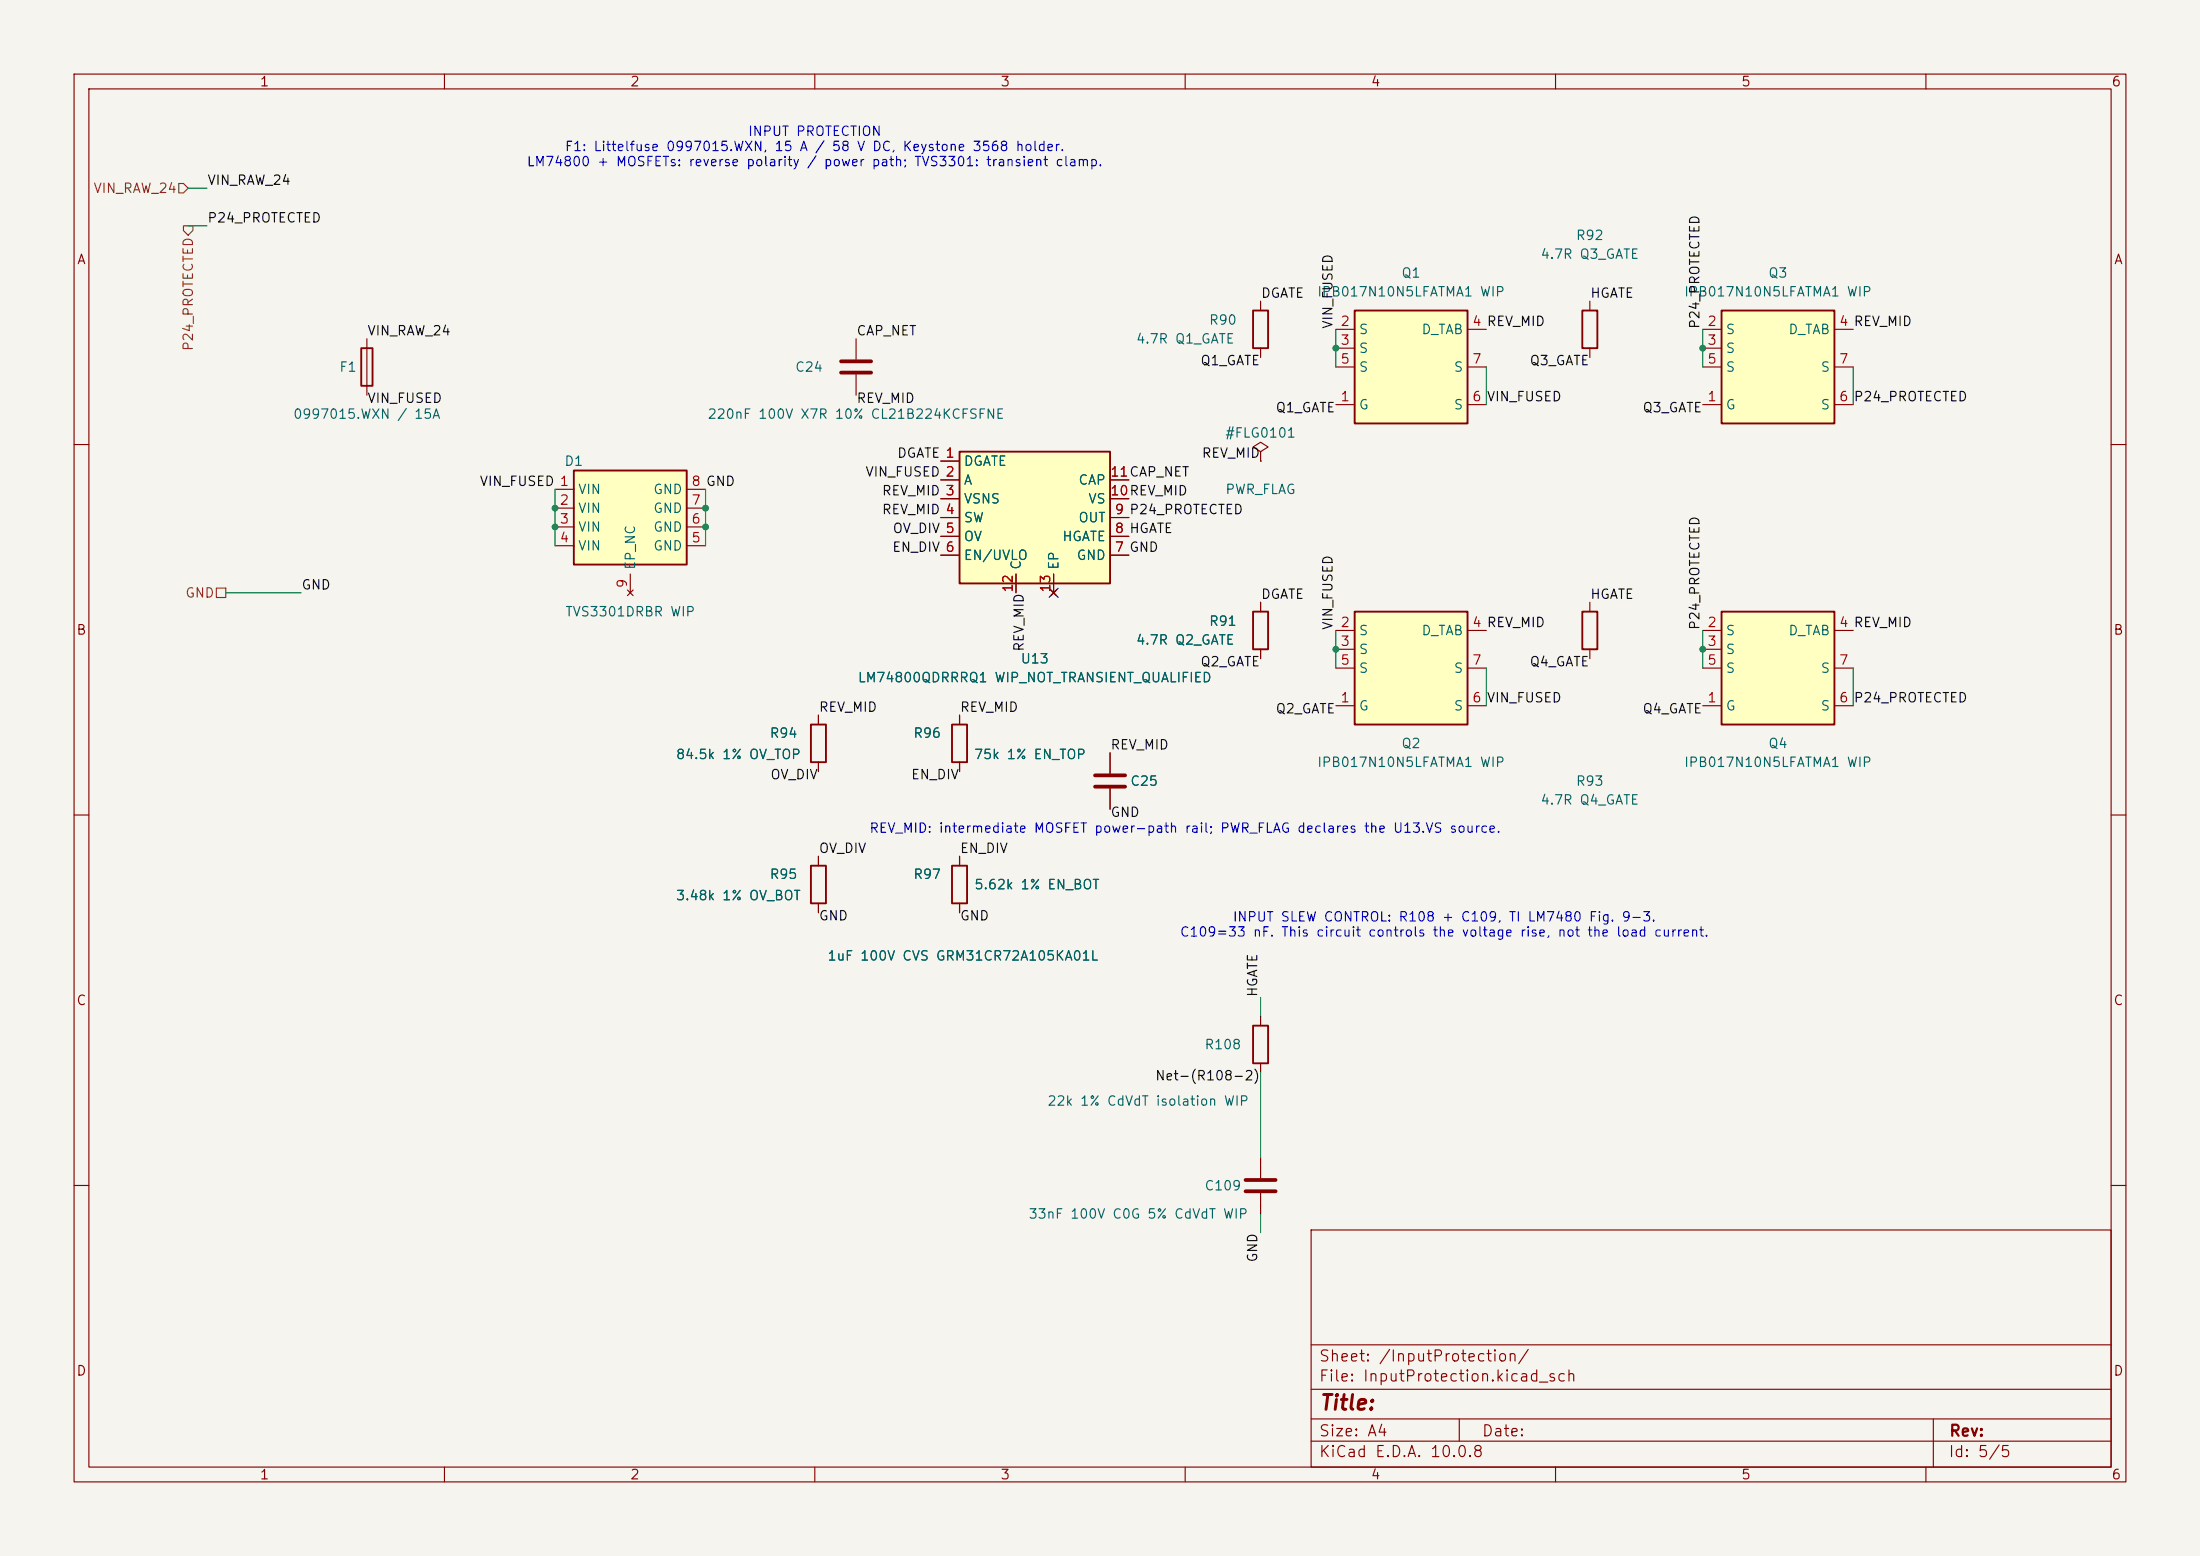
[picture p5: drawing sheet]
(kicad_sch
 (version 20260306)
 (generator "eeschema")
 (generator_version "10.0")
 (paper "A4")
 (lib_symbols
(symbol "Device:C"
   (pin_numbers (hide yes))
   (pin_names
    (offset 0.254)) (exclude_from_sim no) (in_bom yes) (on_board yes)
   (in_pos_files yes)
   (duplicate_pin_numbers_are_jumpers no)
   (property "Reference" "C" (at 0.635 2.54 0) (show_name no) (do_not_autoplace no) (effects (font (size 1.27 1.27)) (justify left)))
   (property "Value" "C" (at 0.635 -2.54 0) (show_name no) (do_not_autoplace no) (effects (font (size 1.27 1.27)) (justify left)))
   (property "Footprint" "" (at 0.9652 -3.81 0) (show_name no) (do_not_autoplace no) (hide yes) (effects (font (size 1.27 1.27))))
   (property "Datasheet" "" (at 0 0 0) (show_name no) (do_not_autoplace no) (hide yes) (effects (font (size 1.27 1.27))))
   (property "Description" "Unpolarized capacitor" (at 0 0 0) (show_name no) (do_not_autoplace no) (hide yes) (effects (font (size 1.27 1.27))))
   (symbol "C_0_1"
    (polyline (pts (xy -2.032 0.762) (xy 2.032 0.762)) (stroke (width 0.508) (type default)) (fill (type none)))
    (polyline (pts (xy -2.032 -0.762) (xy 2.032 -0.762)) (stroke (width 0.508) (type default)) (fill (type none))))
   (symbol "C_1_1"
    (pin passive line (at 0 3.81 270) (length 2.794) (name "" (effects (font (size 1.27 1.27)))) (number "1" (effects (font (size 1.27 1.27)))))
    (pin passive line (at 0 -3.81 90) (length 2.794) (name "" (effects (font (size 1.27 1.27)))) (number "2" (effects (font (size 1.27 1.27))))))
   (embedded_fonts no))
(symbol "Sirokko_Interface:C_Sirokko"
   (pin_numbers (hide yes))
   (pin_names
    (offset 0.254)) (exclude_from_sim no) (in_bom yes) (on_board yes)
   (in_pos_files yes)
   (duplicate_pin_numbers_are_jumpers no)
   (property "Reference" "C" (at 0.635 2.54 0) (show_name no) (do_not_autoplace no) (effects (font (size 1.27 1.27)) (justify left)))
   (property "Value" "C" (at 0.635 -2.54 0) (show_name no) (do_not_autoplace no) (effects (font (size 1.27 1.27)) (justify left)))
   (property "Footprint" "" (at 0.9652 -3.81 0) (show_name no) (do_not_autoplace no) (hide yes) (effects (font (size 1.27 1.27))))
   (property "Datasheet" "" (at 0 0 0) (show_name no) (do_not_autoplace no) (hide yes) (effects (font (size 1.27 1.27))))
   (property "Description" "Unpolarized capacitor" (at 0 0 0) (show_name no) (do_not_autoplace no) (hide yes) (effects (font (size 1.27 1.27))))
   (symbol "C_Sirokko_0_1"
    (polyline (pts (xy -2.032 0.762) (xy 2.032 0.762)) (stroke (width 0.508) (type default)) (fill (type none)))
    (polyline (pts (xy -2.032 -0.762) (xy 2.032 -0.762)) (stroke (width 0.508) (type default)) (fill (type none))))
   (symbol "C_Sirokko_1_1"
    (pin passive line (at 0 3.81 270) (length 2.794) (name "" (effects (font (size 1.27 1.27)))) (number "1" (effects (font (size 1.27 1.27)))))
    (pin passive line (at 0 -3.81 90) (length 2.794) (name "" (effects (font (size 1.27 1.27)))) (number "2" (effects (font (size 1.27 1.27))))))
   (embedded_fonts no))
(symbol "Sirokko_Interface:Fuse_Sirokko"
   (pin_numbers (hide yes))
   (pin_names
    (offset 0)) (exclude_from_sim no) (in_bom yes) (on_board yes)
   (in_pos_files yes)
   (duplicate_pin_numbers_are_jumpers no)
   (property "Reference" "F" (at 2.032 0 90) (show_name no) (do_not_autoplace no) (effects (font (size 1.27 1.27))))
   (property "Value" "Fuse" (at -1.905 0 90) (show_name no) (do_not_autoplace no) (effects (font (size 1.27 1.27))))
   (property "Footprint" "" (at -1.778 0 90) (show_name no) (do_not_autoplace no) (hide yes) (effects (font (size 1.27 1.27))))
   (property "Datasheet" "" (at 0 0 0) (show_name no) (do_not_autoplace no) (hide yes) (effects (font (size 1.27 1.27))))
   (property "Description" "Fuse" (at 0 0 0) (show_name no) (do_not_autoplace no) (hide yes) (effects (font (size 1.27 1.27))))
   (symbol "Fuse_Sirokko_0_1"
    (rectangle (start -0.762 -2.54) (end 0.762 2.54) (stroke (width 0.254) (type default)) (fill (type none)))
    (polyline (pts (xy 0 2.54) (xy 0 -2.54)) (stroke (width 0) (type default)) (fill (type none))))
   (symbol "Fuse_Sirokko_1_1"
    (pin passive line (at 0 3.81 270) (length 1.27) (name "" (effects (font (size 1.27 1.27)))) (number "1" (effects (font (size 1.27 1.27)))))
    (pin passive line (at 0 -3.81 90) (length 1.27) (name "" (effects (font (size 1.27 1.27)))) (number "2" (effects (font (size 1.27 1.27))))))
   (embedded_fonts no))
(symbol "Device:R"
   (pin_numbers (hide yes))
   (pin_names
    (offset 0)) (exclude_from_sim no) (in_bom yes) (on_board yes)
   (in_pos_files yes)
   (duplicate_pin_numbers_are_jumpers no)
   (property "Reference" "R" (at 2.032 0 90) (show_name no) (do_not_autoplace no) (effects (font (size 1.27 1.27))))
   (property "Value" "R" (at 0 0 90) (show_name no) (do_not_autoplace no) (effects (font (size 1.27 1.27))))
   (property "Footprint" "" (at -1.778 0 90) (show_name no) (do_not_autoplace no) (hide yes) (effects (font (size 1.27 1.27))))
   (property "Datasheet" "" (at 0 0 0) (show_name no) (do_not_autoplace no) (hide yes) (effects (font (size 1.27 1.27))))
   (property "Description" "Resistor" (at 0 0 0) (show_name no) (do_not_autoplace no) (hide yes) (effects (font (size 1.27 1.27))))
   (symbol "R_0_1"
    (rectangle (start -1.016 -2.54) (end 1.016 2.54) (stroke (width 0.254) (type default)) (fill (type none))))
   (symbol "R_1_1"
    (pin passive line (at 0 3.81 270) (length 1.27) (name "" (effects (font (size 1.27 1.27)))) (number "1" (effects (font (size 1.27 1.27)))))
    (pin passive line (at 0 -3.81 90) (length 1.27) (name "" (effects (font (size 1.27 1.27)))) (number "2" (effects (font (size 1.27 1.27))))))
   (embedded_fonts no))
(symbol "IPB017N10N5LF_TO263_7" (exclude_from_sim no) (in_bom yes) (on_board yes)
   (in_pos_files yes)
   (duplicate_pin_numbers_are_jumpers no)
   (property "Reference" "Q" (at 0 -1.27 0) (show_name no) (do_not_autoplace no) (effects (font (size 1.27 1.27))))
   (property "Value" "IPB017N10N5LF_TO263_7" (at 0 1.27 0) (show_name no) (do_not_autoplace no) (effects (font (size 1.27 1.27))))
   (property "Footprint" "Package_TO_SOT_SMD:TO-263-7_TabPin4" (at 0 0 0) (show_name no) (do_not_autoplace no) (hide yes) (effects (font (size 1.27 1.27))))
   (property "Datasheet" "https://static.chipdip.ru/lib/078/DOC037078859.pdf" (at 0 0 0) (show_name no) (do_not_autoplace no) (hide yes) (effects (font (size 1.27 1.27))))
   (property "Description" "" (at 0 0 0) (show_name no) (do_not_autoplace no) (hide yes) (effects (font (size 1.27 1.27))))
   (symbol "IPB017N10N5LF_TO263_7_0_1"
    (rectangle (start -7.62 -7.62) (end 7.62 7.62) (stroke (width 0.254) (type default)) (fill (type background))))
   (symbol "IPB017N10N5LF_TO263_7_1_1"
    (pin input line (at -10.16 -5.08 0) (length 2.54) (name "G" (effects (font (size 1.27 1.27)))) (number "1" (effects (font (size 1.27 1.27)))))
    (pin passive line (at -10.16 5.08 0) (length 2.54) (name "S" (effects (font (size 1.27 1.27)))) (number "2" (effects (font (size 1.27 1.27)))))
    (pin passive line (at -10.16 2.54 0) (length 2.54) (name "S" (effects (font (size 1.27 1.27)))) (number "3" (effects (font (size 1.27 1.27)))))
    (pin passive line (at 10.16 5.08 180) (length 2.54) (name "D_TAB" (effects (font (size 1.27 1.27)))) (number "4" (effects (font (size 1.27 1.27)))))
    (pin passive line (at -10.16 0 0) (length 2.54) (name "S" (effects (font (size 1.27 1.27)))) (number "5" (effects (font (size 1.27 1.27)))))
    (pin passive line (at 10.16 -5.08 180) (length 2.54) (name "S" (effects (font (size 1.27 1.27)))) (number "6" (effects (font (size 1.27 1.27)))))
    (pin passive line (at 10.16 0 180) (length 2.54) (name "S" (effects (font (size 1.27 1.27)))) (number "7" (effects (font (size 1.27 1.27))))))
   (embedded_fonts no))
(symbol "LM74800QDRRRQ1_DRR" (exclude_from_sim no) (in_bom yes) (on_board yes)
   (in_pos_files yes)
   (duplicate_pin_numbers_are_jumpers no)
   (property "Reference" "U" (at 0 -1.27 0) (show_name no) (do_not_autoplace no) (effects (font (size 1.27 1.27))))
   (property "Value" "LM74800QDRRRQ1_DRR" (at 0 1.27 0) (show_name no) (do_not_autoplace no) (effects (font (size 1.27 1.27))))
   (property "Footprint" "Package_SON:WSON-12-1EP_3x3mm_P0.5mm_EP1.5x2.5mm" (at 0 0 0) (show_name no) (do_not_autoplace no) (hide yes) (effects (font (size 1.27 1.27))))
   (property "Datasheet" "https://www.ti.com/lit/ds/symlink/lm7480-q1.pdf" (at 0 0 0) (show_name no) (do_not_autoplace no) (hide yes) (effects (font (size 1.27 1.27))))
   (property "Description" "" (at 0 0 0) (show_name no) (do_not_autoplace no) (hide yes) (effects (font (size 1.27 1.27))))
   (symbol "LM74800QDRRRQ1_DRR_0_1"
    (rectangle (start -10.16 -8.89) (end 10.16 8.89) (stroke (width 0.254) (type default)) (fill (type background))))
   (symbol "LM74800QDRRRQ1_DRR_1_1"
    (pin output line (at -12.7 7.62 0) (length 2.54) (name "DGATE" (effects (font (size 1.27 1.27)))) (number "1" (effects (font (size 1.27 1.27)))))
    (pin passive line (at -12.7 5.08 0) (length 2.54) (name "A" (effects (font (size 1.27 1.27)))) (number "2" (effects (font (size 1.27 1.27)))))
    (pin input line (at -12.7 2.54 0) (length 2.54) (name "VSNS" (effects (font (size 1.27 1.27)))) (number "3" (effects (font (size 1.27 1.27)))))
    (pin passive line (at -12.7 0 0) (length 2.54) (name "SW" (effects (font (size 1.27 1.27)))) (number "4" (effects (font (size 1.27 1.27)))))
    (pin input line (at -12.7 -2.54 0) (length 2.54) (name "OV" (effects (font (size 1.27 1.27)))) (number "5" (effects (font (size 1.27 1.27)))))
    (pin input line (at -12.7 -5.08 0) (length 2.54) (name "EN/UVLO" (effects (font (size 1.27 1.27)))) (number "6" (effects (font (size 1.27 1.27)))))
    (pin power_in line (at 12.7 -5.08 180) (length 2.54) (name "GND" (effects (font (size 1.27 1.27)))) (number "7" (effects (font (size 1.27 1.27)))))
    (pin output line (at 12.7 -2.54 180) (length 2.54) (name "HGATE" (effects (font (size 1.27 1.27)))) (number "8" (effects (font (size 1.27 1.27)))))
    (pin passive line (at 12.7 0 180) (length 2.54) (name "OUT" (effects (font (size 1.27 1.27)))) (number "9" (effects (font (size 1.27 1.27)))))
    (pin power_in line (at 12.7 2.54 180) (length 2.54) (name "VS" (effects (font (size 1.27 1.27)))) (number "10" (effects (font (size 1.27 1.27)))))
    (pin power_out line (at 12.7 5.08 180) (length 2.54) (name "CAP" (effects (font (size 1.27 1.27)))) (number "11" (effects (font (size 1.27 1.27)))))
    (pin passive line (at -2.54 -10.16 90) (length 2.54) (name "C" (effects (font (size 1.27 1.27)))) (number "12" (effects (font (size 1.27 1.27)))))
    (pin no_connect line (at 2.54 -10.16 90) (length 2.54) (name "EP" (effects (font (size 1.27 1.27)))) (number "13" (effects (font (size 1.27 1.27))))))
   (embedded_fonts no))
(symbol "TVS3301DRBR" (exclude_from_sim no) (in_bom yes) (on_board yes)
   (in_pos_files yes)
   (duplicate_pin_numbers_are_jumpers no)
   (property "Reference" "D" (at 0 -1.27 0) (show_name no) (do_not_autoplace no) (effects (font (size 1.27 1.27))))
   (property "Value" "TVS3301DRBR" (at 0 1.27 0) (show_name no) (do_not_autoplace no) (effects (font (size 1.27 1.27))))
   (property "Footprint" "Package_SON:VSON-8-1EP_3x3mm_P0.65mm_EP1.65x2.4mm" (at 0 0 0) (show_name no) (do_not_autoplace no) (hide yes) (effects (font (size 1.27 1.27))))
   (property "Datasheet" "https://www.ti.com/lit/ds/symlink/tvs3301.pdf" (at 0 0 0) (show_name no) (do_not_autoplace no) (hide yes) (effects (font (size 1.27 1.27))))
   (property "Description" "" (at 0 0 0) (show_name no) (do_not_autoplace no) (hide yes) (effects (font (size 1.27 1.27))))
   (symbol "TVS3301DRBR_0_1"
    (rectangle (start -7.62 -6.35) (end 7.62 6.35) (stroke (width 0.254) (type default)) (fill (type background))))
   (symbol "TVS3301DRBR_1_1"
    (pin passive line (at -10.16 3.81 0) (length 2.54) (name "VIN" (effects (font (size 1.27 1.27)))) (number "1" (effects (font (size 1.27 1.27)))))
    (pin passive line (at -10.16 1.27 0) (length 2.54) (name "VIN" (effects (font (size 1.27 1.27)))) (number "2" (effects (font (size 1.27 1.27)))))
    (pin passive line (at -10.16 -1.27 0) (length 2.54) (name "VIN" (effects (font (size 1.27 1.27)))) (number "3" (effects (font (size 1.27 1.27)))))
    (pin passive line (at -10.16 -3.81 0) (length 2.54) (name "VIN" (effects (font (size 1.27 1.27)))) (number "4" (effects (font (size 1.27 1.27)))))
    (pin passive line (at 10.16 -3.81 180) (length 2.54) (name "GND" (effects (font (size 1.27 1.27)))) (number "5" (effects (font (size 1.27 1.27)))))
    (pin passive line (at 10.16 -1.27 180) (length 2.54) (name "GND" (effects (font (size 1.27 1.27)))) (number "6" (effects (font (size 1.27 1.27)))))
    (pin passive line (at 10.16 1.27 180) (length 2.54) (name "GND" (effects (font (size 1.27 1.27)))) (number "7" (effects (font (size 1.27 1.27)))))
    (pin passive line (at 10.16 3.81 180) (length 2.54) (name "GND" (effects (font (size 1.27 1.27)))) (number "8" (effects (font (size 1.27 1.27)))))
    (pin no_connect line (at 0 -10.16 90) (length 2.54) (name "EP_NC" (effects (font (size 1.27 1.27)))) (number "9" (effects (font (size 1.27 1.27))))))
   (embedded_fonts no))
(symbol "power:PWR_FLAG"
   (power global)
   (pin_numbers (hide yes))
   (pin_names
    (offset 0) (hide yes)) (exclude_from_sim no) (in_bom yes) (on_board yes)
   (in_pos_files yes)
   (duplicate_pin_numbers_are_jumpers no)
   (property "Reference" "#FLG" (at 0 1.905 0) (show_name no) (do_not_autoplace no) (hide yes) (effects (font (size 1.27 1.27))))
   (property "Value" "PWR_FLAG" (at 0 3.81 0) (show_name no) (do_not_autoplace no) (effects (font (size 1.27 1.27))))
   (property "Footprint" "" (at 0 0 0) (show_name no) (do_not_autoplace no) (hide yes) (effects (font (size 1.27 1.27))))
   (property "Datasheet" "" (at 0 0 0) (show_name no) (do_not_autoplace no) (hide yes) (effects (font (size 1.27 1.27))))
   (property "Description" "Special symbol for telling ERC where power comes from" (at 0 0 0) (show_name no) (do_not_autoplace no) (hide yes) (effects (font (size 1.27 1.27))))
   (symbol "PWR_FLAG_0_0"
    (pin power_out line (at 0 0 90) (length 0) (name "" (effects (font (size 1.27 1.27)))) (number "1" (effects (font (size 1.27 1.27))))))
   (symbol "PWR_FLAG_0_1"
    (polyline (pts (xy 0 0) (xy 0 1.27) (xy -1.016 1.905) (xy 0 2.54) (xy 1.016 1.905) (xy 0 1.27)) (stroke (width 0) (type default)) (fill (type none))))
   (embedded_fonts no)))
 (text "REV_MID: intermediate MOSFET power-path rail; PWR_FLAG declares the U13.VS source."
  (exclude_from_sim no)
  (at 160 112 0)
  (effects (font (size 1.27 1.27))))
 (text "INPUT SLEW CONTROL: R108 + C109, TI LM7480 Fig. 9-3.\nC109=33 nF. This circuit controls the voltage rise, not the load current."
 (at 195 125 0)
 (effects
  (font (size 1.27 1.27))))
 (text "INPUT PROTECTION\nF1: Littelfuse 0997015.WXN, 15 A / 58 V DC, Keystone 3568 holder.\nLM74800 + MOSFETs: reverse polarity / power path; TVS3301: transient clamp."
 (at 110 20 0)
 (effects
  (font (size 1.27 1.27))))
 (junction
  (at 180.34 46.99)
  (diameter 0)
  (color 0 0 0 0))
 (junction
  (at 95.25 68.58)
  (diameter 0)
  (color 0 0 0 0))
 (junction
  (at 74.93 68.58)
  (diameter 0)
  (color 0 0 0 0))
 (junction
  (at 180.34 87.63)
  (diameter 0)
  (color 0 0 0 0))
 (junction
  (at 74.93 71.12)
  (diameter 0)
  (color 0 0 0 0))
 (junction
  (at 229.87 87.63)
  (diameter 0)
  (color 0 0 0 0))
 (junction
  (at 229.87 46.99)
  (diameter 0)
  (color 0 0 0 0))
 (junction
  (at 95.25 71.12)
  (diameter 0)
  (color 0 0 0 0))
 (no_connect
  (at 142.24 80.01))
 (wire
  (pts (xy 180.34 85.09) (xy 180.34 87.63))
  (stroke (width 0) (type default)))
 (wire
  (pts (xy 25.4 25.4) (xy 27.94 25.4))
  (stroke (width 0) (type default)))
 (wire
  (pts (xy 250.19 90.17) (xy 250.19 95.25))
  (stroke (width 0) (type default)))
 (wire
  (pts (xy 95.25 66.04) (xy 95.25 68.58))
  (stroke (width 0) (type default)))
 (wire
  (pts (xy 229.87 85.09) (xy 229.87 87.63))
  (stroke (width 0) (type default)))
 (wire
  (pts (xy 229.87 87.63) (xy 229.87 90.17))
  (stroke (width 0) (type default)))
 (wire
  (pts (xy 200.66 90.17) (xy 200.66 95.25))
  (stroke (width 0) (type default)))
 (wire
  (pts (xy 200.66 49.53) (xy 200.66 54.61))
  (stroke (width 0) (type default)))
 (wire
  (pts (xy 74.93 66.04) (xy 74.93 68.58))
  (stroke (width 0) (type default)))
 (wire
  (pts (xy 95.25 68.58) (xy 95.25 71.12))
  (stroke (width 0) (type default)))
 (wire
  (pts (xy 180.34 87.63) (xy 180.34 90.17))
  (stroke (width 0) (type default)))
 (wire
  (pts (xy 74.93 68.58) (xy 74.93 71.12))
  (stroke (width 0) (type default)))
 (wire
  (pts (xy 250.19 49.53) (xy 250.19 54.61))
  (stroke (width 0) (type default)))
 (wire
  (pts (xy 95.25 71.12) (xy 95.25 73.66))
  (stroke (width 0) (type default)))
 (wire
  (pts (xy 30.48 80.01) (xy 40.64 80.01))
  (stroke (width 0) (type default)))
 (wire
  (pts (xy 180.34 46.99) (xy 180.34 49.53))
  (stroke (width 0) (type default)))
 (wire
  (pts (xy 180.34 44.45) (xy 180.34 46.99))
  (stroke (width 0) (type default)))
 (wire
  (pts (xy 25.4 30.48) (xy 27.94 30.48))
  (stroke (width 0) (type default)))
 (wire
  (pts (xy 229.87 46.99) (xy 229.87 49.53))
  (stroke (width 0) (type default)))
 (wire
  (pts (xy 74.93 71.12) (xy 74.93 73.66))
  (stroke (width 0) (type default)))
 (wire
  (pts (xy 229.87 44.45) (xy 229.87 46.99))
  (stroke (width 0) (type default)))
 (wire
 (pts
  (xy 170.18 137.16) (xy 170.18 134.62))
 (stroke
  (width 0)
  (type default)))
 (wire
 (pts
  (xy 170.18 144.78) (xy 170.18 156.21))
 (stroke
  (width 0)
  (type default)))
 (wire
 (pts
  (xy 170.18 163.83) (xy 170.18 166.37))
 (stroke
  (width 0)
  (type default)))
 (label "P24_PROTECTED"
  (at 152.4 69.85 0)
  (effects (font (size 1.27 1.27)) (justify left bottom)))
 (label "GND"
  (at 40.64 80.01 0)
  (effects (font (size 1.27 1.27)) (justify left bottom)))
 (label "CAP_NET"
  (at 152.4 64.77 0)
  (effects (font (size 1.27 1.27)) (justify left bottom)))
 (label "P24_PROTECTED"
  (at 27.94 30.48 0)
  (effects (font (size 1.27 1.27)) (justify left bottom)))
 (label "REV_MID"
  (at 137.16 80.01 90)
  (effects (font (size 1.27 1.27)) (justify right top)))
 (label "Q2_GATE"
  (at 170.18 88.9 0)
  (effects (font (size 1.27 1.27)) (justify right top)))
 (label "OV_DIV"
  (at 110.49 104.14 0)
  (effects (font (size 1.27 1.27)) (justify right top)))
 (label "HGATE"
  (at 214.63 81.28 0)
  (effects (font (size 1.27 1.27)) (justify left bottom)))
 (label "VIN_FUSED"
  (at 49.53 53.34 0)
  (effects (font (size 1.27 1.27)) (justify left top)))
 (label "EN_DIV"
  (at 129.54 104.14 0)
  (effects (font (size 1.27 1.27)) (justify right top)))
 (label "DGATE"
  (at 127 62.23 0)
  (effects (font (size 1.27 1.27)) (justify right bottom)))
 (label "Q1_GATE"
  (at 170.18 48.26 0)
  (effects (font (size 1.27 1.27)) (justify right top)))
 (label "REV_MID"
  (at 170.18 62.23 0)
  (effects (font (size 1.27 1.27)) (justify right bottom)))
 (label "EN_DIV"
  (at 129.54 115.57 0)
  (effects (font (size 1.27 1.27)) (justify left bottom)))
 (label "REV_MID"
  (at 110.49 96.52 0)
  (effects (font (size 1.27 1.27)) (justify left bottom)))
 (label "P24_PROTECTED"
  (at 250.19 54.61 0)
  (effects (font (size 1.27 1.27)) (justify left bottom)))
 (label "GND"
  (at 152.4 74.93 0)
  (effects (font (size 1.27 1.27)) (justify left bottom)))
 (label "Q3_GATE"
  (at 214.63 48.26 0)
  (effects (font (size 1.27 1.27)) (justify right top)))
 (label "P24_PROTECTED"
  (at 229.87 85.09 90)
  (effects (font (size 1.27 1.27)) (justify left bottom)))
 (label "GND"
  (at 149.86 109.22 0)
  (effects (font (size 1.27 1.27)) (justify left top)))
 (label "VIN_FUSED"
  (at 127 64.77 0)
  (effects (font (size 1.27 1.27)) (justify right bottom)))
 (label "CAP_NET"
  (at 115.57 45.72 0)
  (effects (font (size 1.27 1.27)) (justify left bottom)))
 (label "GND"
  (at 110.49 123.19 0)
  (effects (font (size 1.27 1.27)) (justify left top)))
 (label "REV_MID"
  (at 250.19 44.45 0)
  (effects (font (size 1.27 1.27)) (justify left bottom)))
 (label "GND"
  (at 95.25 66.04 0)
  (effects (font (size 1.27 1.27)) (justify left bottom)))
 (label "REV_MID"
  (at 115.57 53.34 0)
  (effects (font (size 1.27 1.27)) (justify left top)))
 (label "DGATE"
  (at 170.18 81.28 0)
  (effects (font (size 1.27 1.27)) (justify left bottom)))
 (label "REV_MID"
  (at 127 67.31 0)
  (effects (font (size 1.27 1.27)) (justify right bottom)))
 (label "GND"
  (at 129.54 123.19 0)
  (effects (font (size 1.27 1.27)) (justify left top)))
 (label "VIN_FUSED"
  (at 180.34 85.09 90)
  (effects (font (size 1.27 1.27)) (justify left bottom)))
 (label "OV_DIV"
  (at 110.49 115.57 0)
  (effects (font (size 1.27 1.27)) (justify left bottom)))
 (label "VIN_FUSED"
  (at 180.34 44.45 90)
  (effects (font (size 1.27 1.27)) (justify left bottom)))
 (label "P24_PROTECTED"
  (at 250.19 95.25 0)
  (effects (font (size 1.27 1.27)) (justify left bottom)))
 (label "DGATE"
  (at 170.18 40.64 0)
  (effects (font (size 1.27 1.27)) (justify left bottom)))
 (label "REV_MID"
  (at 127 69.85 0)
  (effects (font (size 1.27 1.27)) (justify right bottom)))
 (label "REV_MID"
  (at 129.54 96.52 0)
  (effects (font (size 1.27 1.27)) (justify left bottom)))
 (label "Q1_GATE"
  (at 180.34 54.61 0)
  (effects (font (size 1.27 1.27)) (justify right top)))
 (label "Q4_GATE"
  (at 214.63 88.9 0)
  (effects (font (size 1.27 1.27)) (justify right top)))
 (label "REV_MID"
  (at 152.4 67.31 0)
  (effects (font (size 1.27 1.27)) (justify left bottom)))
 (label "P24_PROTECTED"
  (at 229.87 44.45 90)
  (effects (font (size 1.27 1.27)) (justify left bottom)))
 (label "REV_MID"
  (at 200.66 44.45 0)
  (effects (font (size 1.27 1.27)) (justify left bottom)))
 (label "Q3_GATE"
  (at 229.87 54.61 0)
  (effects (font (size 1.27 1.27)) (justify right top)))
 (label "REV_MID"
  (at 200.66 85.09 0)
  (effects (font (size 1.27 1.27)) (justify left bottom)))
 (label "REV_MID"
  (at 149.86 101.6 0)
  (effects (font (size 1.27 1.27)) (justify left bottom)))
 (label "VIN_FUSED"
  (at 200.66 54.61 0)
  (effects (font (size 1.27 1.27)) (justify left bottom)))
 (label "HGATE"
  (at 152.4 72.39 0)
  (effects (font (size 1.27 1.27)) (justify left bottom)))
 (label "Q4_GATE"
  (at 229.87 95.25 0)
  (effects (font (size 1.27 1.27)) (justify right top)))
 (label "OV_DIV"
  (at 127 72.39 0)
  (effects (font (size 1.27 1.27)) (justify right bottom)))
 (label "VIN_RAW_24"
  (at 49.53 45.72 0)
  (effects (font (size 1.27 1.27)) (justify left bottom)))
 (label "VIN_FUSED"
  (at 200.66 95.25 0)
  (effects (font (size 1.27 1.27)) (justify left bottom)))
 (label "EN_DIV"
  (at 127 74.93 0)
  (effects (font (size 1.27 1.27)) (justify right bottom)))
 (label "VIN_RAW_24"
  (at 27.94 25.4 0)
  (effects (font (size 1.27 1.27)) (justify left bottom)))
 (label "REV_MID"
  (at 250.19 85.09 0)
  (effects (font (size 1.27 1.27)) (justify left bottom)))
 (label "HGATE"
  (at 214.63 40.64 0)
  (effects (font (size 1.27 1.27)) (justify left bottom)))
 (label "VIN_FUSED"
  (at 74.93 66.04 0)
  (effects (font (size 1.27 1.27)) (justify right bottom)))
 (label "Q2_GATE"
  (at 180.34 95.25 0)
  (effects (font (size 1.27 1.27)) (justify right top)))
 (label "HGATE"
  (at 170.18 134.62 90)
  (effects (font (size 1.27 1.27)) (justify left bottom)))
 (label "Net-(R108-2)"
  (at 170.18 144.78 0)
  (effects (font (size 1.27 1.27)) (justify right top)))
 (label "GND"
  (at 170.18 166.37 270)
  (effects (font (size 1.27 1.27)) (justify right bottom)))
 (hierarchical_label "GND"
  (shape passive)
  (at 30.48 80.01 180)
  (effects (font (size 1.27 1.27)) (justify right)))
 (hierarchical_label "P24_PROTECTED"
  (shape output)
  (at 25.4 30.48 90)
  (effects (font (size 1.27 1.27)) (justify right)))
 (hierarchical_label "VIN_RAW_24"
  (shape input)
  (at 25.4 25.4 180)
  (effects (font (size 1.27 1.27)) (justify right)))
 (symbol
  (lib_name "TVS3301DRBR")
  (lib_id "Sirokko_Input_Protection:TVS3301DRBR")
  (at 85.09 69.85 0)
  (unit 1)
  (body_style 1)
  (exclude_from_sim no)
  (in_bom yes)
  (on_board yes)
  (in_pos_files yes)
  (dnp no)
  (property "Reference" "D1" (at 77.47 62.23 0) (show_name no) (do_not_autoplace no) (effects (font (size 1.27 1.27))))
  (property "Value" "TVS3301DRBR" (at 85.09 82.55 0) (show_name no) (do_not_autoplace no) (effects (font (size 1.27 1.27))))
  (property "Footprint" "Package_SON:VSON-8-1EP_3x3mm_P0.65mm_EP1.65x2.4mm" (at 85.09 69.85 0) (hide yes) (show_name no) (do_not_autoplace no) (effects (font (size 1.27 1.27))))
  (property "Datasheet" "" (at 85.09 69.85 0) (hide yes) (show_name no) (do_not_autoplace no) (effects (font (size 1.27 1.27))))
  (property "Description" "" (at 85.09 69.85 0) (show_name no) (do_not_autoplace no) (effects (font (size 1.27 1.27))))
  (property "MPN" "TVS3301DRBR" (at 85.09 69.85 0) (hide yes) (show_name no) (do_not_autoplace no) (effects (font (size 1.27 1.27))))
  (pin "1")
  (pin "2")
  (pin "3")
  (pin "4")
  (pin "5")
  (pin "6")
  (pin "7")
  (pin "8")
  (pin "9"))
 (symbol
  (lib_id "Device:R")
  (at 110.49 119.38 0)
  (unit 1)
  (body_style 1)
  (exclude_from_sim no)
  (in_bom yes)
  (on_board yes)
  (in_pos_files yes)
  (dnp no)
  (property "Reference" "R95" (at 105.79 117.98 0) (show_name no) (do_not_autoplace no) (effects (font (size 1.27 1.27))))
  (property "Value" "3.48k 1% OV_BOT" (at 99.69 120.86 0) (show_name no) (do_not_autoplace no) (effects (font (size 1.27 1.27))))
  (property "Footprint" "Resistor_SMD:R_0805_2012Metric" (at 110.49 119.38 0) (hide yes) (show_name no) (do_not_autoplace no) (effects (font (size 1.27 1.27))))
  (property "Datasheet" "" (at 110.49 119.38 0) (hide yes) (show_name no) (do_not_autoplace no) (effects (font (size 1.27 1.27))))
  (property "Description" "" (at 110.49 119.38 0) (show_name no) (do_not_autoplace no) (effects (font (size 1.27 1.27))))
  (property "MPN" "RC0805FR-073K48L" (at 110.49 119.38 0) (hide yes) (show_name no) (do_not_autoplace no) (effects (font (size 1.27 1.27))))
  (pin "1")
  (pin "2"))
 (symbol
  (lib_name "LM74800QDRRRQ1_DRR")
  (lib_id "Sirokko_Input_Protection:LM74800QDRRRQ1_DRR")
  (at 139.7 69.85 0)
  (unit 1)
  (body_style 1)
  (exclude_from_sim no)
  (in_bom yes)
  (on_board yes)
  (in_pos_files yes)
  (dnp no)
  (property "Reference" "U13" (at 139.7 88.9 0) (show_name no) (do_not_autoplace no) (effects (font (size 1.27 1.27))))
  (property "Value" "LM74800QDRRRQ1" (at 139.7 91.44 0) (show_name no) (do_not_autoplace no) (effects (font (size 1.27 1.27))))
  (property "Footprint" "Package_SON:WSON-12-1EP_3x3mm_P0.5mm_EP1.5x2.5mm" (at 139.7 69.85 0) (hide yes) (show_name no) (do_not_autoplace no) (effects (font (size 1.27 1.27))))
  (property "Datasheet" "https://www.ti.com/lit/ds/symlink/lm7480-q1.pdf" (at 139.7 69.85 0) (hide yes) (show_name no) (do_not_autoplace no) (effects (font (size 1.27 1.27))))
  (property "Description" "" (at 139.7 69.85 0) (show_name no) (do_not_autoplace no) (effects (font (size 1.27 1.27))))
  (property "Manufacturer" "Texas Instruments" (at 139.7 69.85 0) (hide yes) (show_name no) (do_not_autoplace no) (effects (font (size 1.27 1.27))))
  (property "MPN" "LM74800QDRRRQ1" (at 139.7 69.85 0) (hide yes) (show_name no) (do_not_autoplace no) (effects (font (size 1.27 1.27))))
  (pin "1")
  (pin "10")
  (pin "11")
  (pin "12")
  (pin "13")
  (pin "2")
  (pin "3")
  (pin "4")
  (pin "5")
  (pin "6")
  (pin "7")
  (pin "8")
  (pin "9")
  (instances (project "Sirokko" (path "" (reference "U13") (unit 1))) (project "InputProtection" (path "" (reference "U13") (unit 1)))))
 (symbol
  (lib_id "power:PWR_FLAG")
  (at 170.18 62.23 0)
  (unit 1)
  (body_style 1)
  (exclude_from_sim no)
  (in_bom yes)
  (on_board yes)
  (in_pos_files yes)
  (dnp no)
  (property "Reference" "#FLG0101" (at 170.18 58.42 0) (show_name no) (do_not_autoplace no) (effects (font (size 1.27 1.27))))
  (property "Value" "PWR_FLAG" (at 170.18 66.04 0) (show_name no) (do_not_autoplace no) (effects (font (size 1.27 1.27))))
  (property "Footprint" "" (at 170.18 62.23 0) (hide yes) (show_name no) (do_not_autoplace no) (effects (font (size 1.27 1.27))))
  (property "Datasheet" "" (at 170.18 62.23 0) (hide yes) (show_name no) (do_not_autoplace no) (effects (font (size 1.27 1.27))))
  (property "Description" "" (at 170.18 62.23 0) (show_name no) (do_not_autoplace no) (effects (font (size 1.27 1.27))))
  (pin "1")
  (instances (project "Sirokko" (path "" (reference "#FLG0101") (unit 1))) (project "InputProtection" (path "" (reference "#FLG0101") (unit 1)))))
 (symbol
  (lib_id "Sirokko_Interface:C_Sirokko")
  (at 149.86 105.41 0)
  (unit 1)
  (body_style 1)
  (exclude_from_sim no)
  (in_bom yes)
  (on_board yes)
  (in_pos_files yes)
  (dnp no)
  (property "Reference" "C25" (at 154.47 105.41 0) (show_name no) (do_not_autoplace no) (effects (font (size 1.27 1.27))))
  (property "Value" "1uF 100V CVS GRM31CR72A105KA01L" (at 130 129 0) (show_name no) (do_not_autoplace no) (effects (font (size 1.27 1.27))))
  (property "Footprint" "Sirokko_Capacitor:GRM31_1206_Murata_Reflow" (at 149.86 105.41 0) (hide yes) (show_name no) (do_not_autoplace no) (effects (font (size 1.27 1.27))))
  (property "Datasheet" "" (at 149.86 105.41 0) (hide yes) (show_name no) (do_not_autoplace no) (effects (font (size 1.27 1.27))))
  (property "Description" "" (at 149.86 105.41 0) (show_name no) (do_not_autoplace no) (effects (font (size 1.27 1.27))))
  (property "MPN" "GRM31CR72A105KA01L" (at 149.86 105.41 0) (hide yes) (show_name no) (do_not_autoplace no) (effects (font (size 1.27 1.27))))
  (pin "1")
  (pin "2"))
 (symbol
  (lib_id "Device:R")
  (at 129.54 100.33 0)
  (unit 1)
  (body_style 1)
  (exclude_from_sim no)
  (in_bom yes)
  (on_board yes)
  (in_pos_files yes)
  (dnp no)
  (property "Reference" "R96" (at 125.18 98.93 0) (show_name no) (do_not_autoplace no) (effects (font (size 1.27 1.27))))
  (property "Value" "75k 1% EN_TOP" (at 139.05 101.81 0) (show_name no) (do_not_autoplace no) (effects (font (size 1.27 1.27))))
  (property "Footprint" "Resistor_SMD:R_0805_2012Metric" (at 129.54 100.33 0) (hide yes) (show_name no) (do_not_autoplace no) (effects (font (size 1.27 1.27))))
  (property "Datasheet" "" (at 129.54 100.33 0) (hide yes) (show_name no) (do_not_autoplace no) (effects (font (size 1.27 1.27))))
  (property "Description" "" (at 129.54 100.33 0) (show_name no) (do_not_autoplace no) (effects (font (size 1.27 1.27))))
  (property "MPN" "RC0805FR-0775KL" (at 129.54 100.33 0) (hide yes) (show_name no) (do_not_autoplace no) (effects (font (size 1.27 1.27))))
  (pin "1")
  (pin "2"))
 (symbol
  (lib_id "Sirokko_Interface:Fuse_Sirokko")
  (at 49.53 49.53 0)
  (unit 1)
  (body_style 1)
  (exclude_from_sim no)
  (in_bom yes)
  (on_board yes)
  (in_pos_files yes)
  (dnp no)
  (property "Reference" "F1" (at 46.99 49.53 0) (show_name no) (do_not_autoplace no) (effects (font (size 1.27 1.27))))
  (property "Value" "0997015.WXN / 15A" (at 49.53 55.88 0) (show_name no) (do_not_autoplace no) (effects (font (size 1.27 1.27))))
  (property "Footprint" "Sirokko_Input:Keystone_3568_MINI_Blade" (at 49.53 49.53 0) (hide yes) (show_name no) (do_not_autoplace no) (effects (font (size 1.27 1.27))))
  (property "Datasheet" "" (at 49.53 49.53 0) (hide yes) (show_name no) (do_not_autoplace no) (effects (font (size 1.27 1.27))))
  (property "Description" "" (at 49.53 49.53 0) (show_name no) (do_not_autoplace no) (effects (font (size 1.27 1.27))))
  (property "MPN" "0997015.WXN + 3568" (at 49.53 49.53 0) (hide yes) (show_name no) (do_not_autoplace no) (effects (font (size 1.27 1.27))))
  (pin "1")
  (pin "2"))
 (symbol
  (lib_id "Device:R")
  (at 170.18 85.09 0)
  (unit 1)
  (body_style 1)
  (exclude_from_sim no)
  (in_bom yes)
  (on_board yes)
  (in_pos_files yes)
  (dnp no)
  (property "Reference" "R91" (at 165.1 83.82 0) (show_name no) (do_not_autoplace no) (effects (font (size 1.27 1.27))))
  (property "Value" "4.7R Q2_GATE" (at 160.02 86.36 0) (show_name no) (do_not_autoplace no) (effects (font (size 1.27 1.27))))
  (property "Footprint" "Resistor_SMD:R_0805_2012Metric" (at 170.18 85.09 0) (hide yes) (show_name no) (do_not_autoplace no) (effects (font (size 1.27 1.27))))
  (property "Datasheet" "" (at 170.18 85.09 0) (hide yes) (show_name no) (do_not_autoplace no) (effects (font (size 1.27 1.27))))
  (property "Description" "" (at 170.18 85.09 0) (show_name no) (do_not_autoplace no) (effects (font (size 1.27 1.27))))
  (property "MPN" "RC0805FR-074R7L" (at 170.18 85.09 0) (hide yes) (show_name no) (do_not_autoplace no) (effects (font (size 1.27 1.27))))
  (pin "1")
  (pin "2"))
 (symbol
  (lib_id "Device:R")
  (at 214.63 85.09 0)
  (unit 1)
  (body_style 1)
  (exclude_from_sim no)
  (in_bom yes)
  (on_board yes)
  (in_pos_files yes)
  (dnp no)
  (property "Reference" "R93" (at 214.63 105.41 0) (show_name no) (do_not_autoplace no) (effects (font (size 1.27 1.27))))
  (property "Value" "4.7R Q4_GATE" (at 214.63 107.95 0) (show_name no) (do_not_autoplace no) (effects (font (size 1.27 1.27))))
  (property "Footprint" "Resistor_SMD:R_0805_2012Metric" (at 214.63 85.09 0) (hide yes) (show_name no) (do_not_autoplace no) (effects (font (size 1.27 1.27))))
  (property "Datasheet" "" (at 214.63 85.09 0) (hide yes) (show_name no) (do_not_autoplace no) (effects (font (size 1.27 1.27))))
  (property "Description" "" (at 214.63 85.09 0) (show_name no) (do_not_autoplace no) (effects (font (size 1.27 1.27))))
  (property "MPN" "RC0805FR-074R7L" (at 214.63 85.09 0) (hide yes) (show_name no) (do_not_autoplace no) (effects (font (size 1.27 1.27))))
  (pin "1")
  (pin "2"))
 (symbol
  (lib_name "IPB017N10N5LF_TO263_7")
  (lib_id "Sirokko_Input_Protection:IPB017N10N5LF_TO263_7")
  (at 190.5 49.53 0)
  (unit 1)
  (body_style 1)
  (exclude_from_sim no)
  (in_bom yes)
  (on_board yes)
  (in_pos_files yes)
  (dnp no)
  (property "Reference" "Q1" (at 190.5 36.83 0) (show_name no) (do_not_autoplace no) (effects (font (size 1.27 1.27))))
  (property "Value" "IPB017N10N5LFATMA1" (at 190.5 39.37 0) (show_name no) (do_not_autoplace no) (effects (font (size 1.27 1.27))))
  (property "Footprint" "Sirokko_Input:Infineon_PG_TO263_7_IPB017N10N5LF" (at 190.5 49.53 0) (hide yes) (show_name no) (do_not_autoplace no) (effects (font (size 1.27 1.27))))
  (property "Datasheet" "" (at 190.5 49.53 0) (hide yes) (show_name no) (do_not_autoplace no) (effects (font (size 1.27 1.27))))
  (property "Description" "" (at 190.5 49.53 0) (show_name no) (do_not_autoplace no) (effects (font (size 1.27 1.27))))
  (property "MPN" "IPB017N10N5LFATMA1" (at 190.5 49.53 0) (hide yes) (show_name no) (do_not_autoplace no) (effects (font (size 1.27 1.27))))
  (property "Manufacturer" "Infineon Technologies" (at 190.5 49.53 0) (hide yes) (show_name no) (do_not_autoplace no) (effects (font (size 1.27 1.27))))
  (pin "1")
  (pin "2")
  (pin "3")
  (pin "4")
  (pin "5")
  (pin "6")
  (pin "7")
  (instances (project "Sirokko" (path "" (reference "Q1") (unit 1))) (project "InputProtection" (path "" (reference "Q1") (unit 1)))))
 (symbol
  (lib_name "IPB017N10N5LF_TO263_7")
  (lib_id "Sirokko_Input_Protection:IPB017N10N5LF_TO263_7")
  (at 240.03 49.53 0)
  (unit 1)
  (body_style 1)
  (exclude_from_sim no)
  (in_bom yes)
  (on_board yes)
  (in_pos_files yes)
  (dnp no)
  (property "Reference" "Q3" (at 240.03 36.83 0) (show_name no) (do_not_autoplace no) (effects (font (size 1.27 1.27))))
  (property "Value" "IPB017N10N5LFATMA1" (at 240.03 39.37 0) (show_name no) (do_not_autoplace no) (effects (font (size 1.27 1.27))))
  (property "Footprint" "Sirokko_Input:Infineon_PG_TO263_7_IPB017N10N5LF" (at 240.03 49.53 0) (hide yes) (show_name no) (do_not_autoplace no) (effects (font (size 1.27 1.27))))
  (property "Datasheet" "" (at 240.03 49.53 0) (hide yes) (show_name no) (do_not_autoplace no) (effects (font (size 1.27 1.27))))
  (property "Description" "" (at 240.03 49.53 0) (show_name no) (do_not_autoplace no) (effects (font (size 1.27 1.27))))
  (property "MPN" "IPB017N10N5LFATMA1" (at 240.03 49.53 0) (hide yes) (show_name no) (do_not_autoplace no) (effects (font (size 1.27 1.27))))
  (property "Manufacturer" "Infineon Technologies" (at 240.03 49.53 0) (hide yes) (show_name no) (do_not_autoplace no) (effects (font (size 1.27 1.27))))
  (pin "1")
  (pin "2")
  (pin "3")
  (pin "4")
  (pin "5")
  (pin "6")
  (pin "7")
  (instances (project "Sirokko" (path "" (reference "Q3") (unit 1))) (project "InputProtection" (path "" (reference "Q3") (unit 1)))))
 (symbol
  (lib_id "Device:R")
  (at 110.49 100.33 0)
  (unit 1)
  (body_style 1)
  (exclude_from_sim no)
  (in_bom yes)
  (on_board yes)
  (in_pos_files yes)
  (dnp no)
  (property "Reference" "R94" (at 105.79 98.93 0) (show_name no) (do_not_autoplace no) (effects (font (size 1.27 1.27))))
  (property "Value" "84.5k 1% OV_TOP" (at 99.69 101.81 0) (show_name no) (do_not_autoplace no) (effects (font (size 1.27 1.27))))
  (property "Footprint" "Resistor_SMD:R_0805_2012Metric" (at 110.49 100.33 0) (hide yes) (show_name no) (do_not_autoplace no) (effects (font (size 1.27 1.27))))
  (property "Datasheet" "" (at 110.49 100.33 0) (hide yes) (show_name no) (do_not_autoplace no) (effects (font (size 1.27 1.27))))
  (property "Description" "" (at 110.49 100.33 0) (show_name no) (do_not_autoplace no) (effects (font (size 1.27 1.27))))
  (property "MPN" "RC0805FR-0784K5L" (at 110.49 100.33 0) (hide yes) (show_name no) (do_not_autoplace no) (effects (font (size 1.27 1.27))))
  (pin "1")
  (pin "2"))
 (symbol
  (lib_name "IPB017N10N5LF_TO263_7")
  (lib_id "Sirokko_Input_Protection:IPB017N10N5LF_TO263_7")
  (at 190.5 90.17 0)
  (unit 1)
  (body_style 1)
  (exclude_from_sim no)
  (in_bom yes)
  (on_board yes)
  (in_pos_files yes)
  (dnp no)
  (property "Reference" "Q2" (at 190.5 100.33 0) (show_name no) (do_not_autoplace no) (effects (font (size 1.27 1.27))))
  (property "Value" "IPB017N10N5LFATMA1" (at 190.5 102.87 0) (show_name no) (do_not_autoplace no) (effects (font (size 1.27 1.27))))
  (property "Footprint" "Sirokko_Input:Infineon_PG_TO263_7_IPB017N10N5LF" (at 190.5 90.17 0) (hide yes) (show_name no) (do_not_autoplace no) (effects (font (size 1.27 1.27))))
  (property "Datasheet" "" (at 190.5 90.17 0) (hide yes) (show_name no) (do_not_autoplace no) (effects (font (size 1.27 1.27))))
  (property "Description" "" (at 190.5 90.17 0) (show_name no) (do_not_autoplace no) (effects (font (size 1.27 1.27))))
  (property "MPN" "IPB017N10N5LFATMA1" (at 190.5 90.17 0) (hide yes) (show_name no) (do_not_autoplace no) (effects (font (size 1.27 1.27))))
  (property "Manufacturer" "Infineon Technologies" (at 190.5 90.17 0) (hide yes) (show_name no) (do_not_autoplace no) (effects (font (size 1.27 1.27))))
  (pin "1")
  (pin "2")
  (pin "3")
  (pin "4")
  (pin "5")
  (pin "6")
  (pin "7")
  (instances (project "Sirokko" (path "" (reference "Q2") (unit 1))) (project "InputProtection" (path "" (reference "Q2") (unit 1)))))
 (symbol
  (lib_id "Device:R")
  (at 214.63 44.45 0)
  (unit 1)
  (body_style 1)
  (exclude_from_sim no)
  (in_bom yes)
  (on_board yes)
  (in_pos_files yes)
  (dnp no)
  (property "Reference" "R92" (at 214.63 31.75 0) (show_name no) (do_not_autoplace no) (effects (font (size 1.27 1.27))))
  (property "Value" "4.7R Q3_GATE" (at 214.63 34.29 0) (show_name no) (do_not_autoplace no) (effects (font (size 1.27 1.27))))
  (property "Footprint" "Resistor_SMD:R_0805_2012Metric" (at 214.63 44.45 0) (hide yes) (show_name no) (do_not_autoplace no) (effects (font (size 1.27 1.27))))
  (property "Datasheet" "" (at 214.63 44.45 0) (hide yes) (show_name no) (do_not_autoplace no) (effects (font (size 1.27 1.27))))
  (property "Description" "" (at 214.63 44.45 0) (show_name no) (do_not_autoplace no) (effects (font (size 1.27 1.27))))
  (property "MPN" "RC0805FR-074R7L" (at 214.63 44.45 0) (hide yes) (show_name no) (do_not_autoplace no) (effects (font (size 1.27 1.27))))
  (pin "1")
  (pin "2"))
 (symbol
  (lib_id "Device:R")
  (at 170.18 44.45 0)
  (unit 1)
  (body_style 1)
  (exclude_from_sim no)
  (in_bom yes)
  (on_board yes)
  (in_pos_files yes)
  (dnp no)
  (property "Reference" "R90" (at 165.1 43.18 0) (show_name no) (do_not_autoplace no) (effects (font (size 1.27 1.27))))
  (property "Value" "4.7R Q1_GATE" (at 160.02 45.72 0) (show_name no) (do_not_autoplace no) (effects (font (size 1.27 1.27))))
  (property "Footprint" "Resistor_SMD:R_0805_2012Metric" (at 170.18 44.45 0) (hide yes) (show_name no) (do_not_autoplace no) (effects (font (size 1.27 1.27))))
  (property "Datasheet" "" (at 170.18 44.45 0) (hide yes) (show_name no) (do_not_autoplace no) (effects (font (size 1.27 1.27))))
  (property "Description" "" (at 170.18 44.45 0) (show_name no) (do_not_autoplace no) (effects (font (size 1.27 1.27))))
  (property "MPN" "RC0805FR-074R7L" (at 170.18 44.45 0) (hide yes) (show_name no) (do_not_autoplace no) (effects (font (size 1.27 1.27))))
  (pin "1")
  (pin "2"))
 (symbol
  (lib_id "Device:R")
  (at 129.54 119.38 0)
  (unit 1)
  (body_style 1)
  (exclude_from_sim no)
  (in_bom yes)
  (on_board yes)
  (in_pos_files yes)
  (dnp no)
  (property "Reference" "R97" (at 125.18 117.98 0) (show_name no) (do_not_autoplace no) (effects (font (size 1.27 1.27))))
  (property "Value" "5.62k 1% EN_BOT" (at 140 119.38 0) (show_name no) (do_not_autoplace no) (effects (font (size 1.27 1.27))))
  (property "Footprint" "Resistor_SMD:R_0805_2012Metric" (at 129.54 119.38 0) (hide yes) (show_name no) (do_not_autoplace no) (effects (font (size 1.27 1.27))))
  (property "Datasheet" "" (at 129.54 119.38 0) (hide yes) (show_name no) (do_not_autoplace no) (effects (font (size 1.27 1.27))))
  (property "Description" "" (at 129.54 119.38 0) (show_name no) (do_not_autoplace no) (effects (font (size 1.27 1.27))))
  (property "MPN" "RC0805FR-075K62L" (at 129.54 119.38 0) (hide yes) (show_name no) (do_not_autoplace no) (effects (font (size 1.27 1.27))))
  (pin "1")
  (pin "2"))
 (symbol
  (lib_name "IPB017N10N5LF_TO263_7")
  (lib_id "Sirokko_Input_Protection:IPB017N10N5LF_TO263_7")
  (at 240.03 90.17 0)
  (unit 1)
  (body_style 1)
  (exclude_from_sim no)
  (in_bom yes)
  (on_board yes)
  (in_pos_files yes)
  (dnp no)
  (property "Reference" "Q4" (at 240.03 100.33 0) (show_name no) (do_not_autoplace no) (effects (font (size 1.27 1.27))))
  (property "Value" "IPB017N10N5LFATMA1" (at 240.03 102.87 0) (show_name no) (do_not_autoplace no) (effects (font (size 1.27 1.27))))
  (property "Footprint" "Sirokko_Input:Infineon_PG_TO263_7_IPB017N10N5LF" (at 240.03 90.17 0) (hide yes) (show_name no) (do_not_autoplace no) (effects (font (size 1.27 1.27))))
  (property "Datasheet" "" (at 240.03 90.17 0) (hide yes) (show_name no) (do_not_autoplace no) (effects (font (size 1.27 1.27))))
  (property "Description" "" (at 240.03 90.17 0) (show_name no) (do_not_autoplace no) (effects (font (size 1.27 1.27))))
  (property "MPN" "IPB017N10N5LFATMA1" (at 240.03 90.17 0) (hide yes) (show_name no) (do_not_autoplace no) (effects (font (size 1.27 1.27))))
  (property "Manufacturer" "Infineon Technologies" (at 240.03 90.17 0) (hide yes) (show_name no) (do_not_autoplace no) (effects (font (size 1.27 1.27))))
  (pin "1")
  (pin "2")
  (pin "3")
  (pin "4")
  (pin "5")
  (pin "6")
  (pin "7")
  (instances (project "Sirokko" (path "" (reference "Q4") (unit 1))) (project "InputProtection" (path "" (reference "Q4") (unit 1)))))
 (symbol
  (lib_id "Device:C")
  (at 115.57 49.53 0)
  (unit 1)
  (body_style 1)
  (exclude_from_sim no)
  (in_bom yes)
  (on_board yes)
  (in_pos_files yes)
  (dnp no)
  (property "Reference" "C24" (at 109.22 49.53 0) (show_name no) (do_not_autoplace no) (effects (font (size 1.27 1.27))))
  (property "Value" "220nF 100V X7R 10% CL21B224KCFSFNE" (at 115.57 55.88 0) (show_name no) (do_not_autoplace no) (effects (font (size 1.27 1.27))))
  (property "Footprint" "Capacitor_SMD:C_0805_2012Metric" (at 115.57 49.53 0) (hide yes) (show_name no) (do_not_autoplace no) (effects (font (size 1.27 1.27))))
  (property "Datasheet" "" (at 115.57 49.53 0) (hide yes) (show_name no) (do_not_autoplace no) (effects (font (size 1.27 1.27))))
  (property "Description" "" (at 115.57 49.53 0) (show_name no) (do_not_autoplace no) (effects (font (size 1.27 1.27))))
  (property "MPN" "CL21B224KCFSFNE" (at 115.57 49.53 0) (hide yes) (show_name no) (do_not_autoplace no) (effects (font (size 1.27 1.27))))
  (property "Manufacturer" "Samsung"
 (id 0)
 (at 115.57 49.53 0)
 (effects
  (font (size 1.27 1.27))
  (hide yes)))
  (pin "1")
  (pin "2"))
 (symbol
 (lib_name "Device:R")
 (lib_id "Device:R")
 (at 170.18 140.97 0)
 (unit 1)
 (exclude_from_sim no)
 (in_bom yes)
 (on_board yes)
 (dnp no)
 (property "Reference" "R108"
  (at 165.1 140.97 0)
  (effects (font (size 1.27 1.27))))
 (property "Value" "22k 1%"
  (at 155 148.59 0)
  (effects (font (size 1.27 1.27))))
 (property "Footprint" "Resistor_SMD:R_1210_3225Metric"
  (at 170.18 140.97 0)
  (effects (font (size 1.27 1.27)) (hide yes)))
 (property "Datasheet" "~"
  (at 170.18 140.97 0)
  (effects (font (size 1.27 1.27)) (hide yes)))
 (property "MPN" "RC1210FR-0722KL"
 (id 0)
 (at 170.18 140.97 0)
 (effects
  (font (size 1.27 1.27))
  (hide yes)))
 (property "Manufacturer" "Yageo"
 (id 1)
 (at 170.18 140.97 0)
 (effects
  (font (size 1.27 1.27))
  (hide yes)))
 (pin "1")
 (pin "2")
 (instances
  (project "Sirokko" (path "" (reference "R108") (unit 1)))
  (project "Sirokko" (path "" (reference "R108") (unit 1)))))
 (symbol
 (lib_name "Device:C")
 (lib_id "Device:C")
 (at 170.18 160.02 0)
 (unit 1)
 (exclude_from_sim no)
 (in_bom yes)
 (on_board yes)
 (dnp no)
 (property "Reference" "C109"
  (at 165.1 160.02 0)
  (effects (font (size 1.27 1.27))))
 (property "Value" "33nF 100V C0G 5%"
  (at 153.67 163.83 0)
  (effects (font (size 1.27 1.27))))
 (property "Footprint" "Capacitor_SMD:C_0805_2012Metric"
  (at 170.18 160.02 0)
  (effects (font (size 1.27 1.27)) (hide yes)))
 (property "Datasheet" "~"
  (at 170.18 160.02 0)
  (effects (font (size 1.27 1.27)) (hide yes)))
 (property "MPN" "GRM2195C2A333JE01J"
 (id 0)
 (at 170.18 160.02 0)
 (effects
  (font (size 1.27 1.27))
  (hide yes)))
 (property "Manufacturer" "Murata"
 (id 1)
 (at 170.18 160.02 0)
 (effects
  (font (size 1.27 1.27))
  (hide yes)))
 (pin "1")
 (pin "2")
 (instances
  (project "Sirokko" (path "" (reference "C109") (unit 1)))
  (project "Sirokko" (path "" (reference "C109") (unit 1)))))
 (sheet_instances
  (path ""
   (page "1"))))
